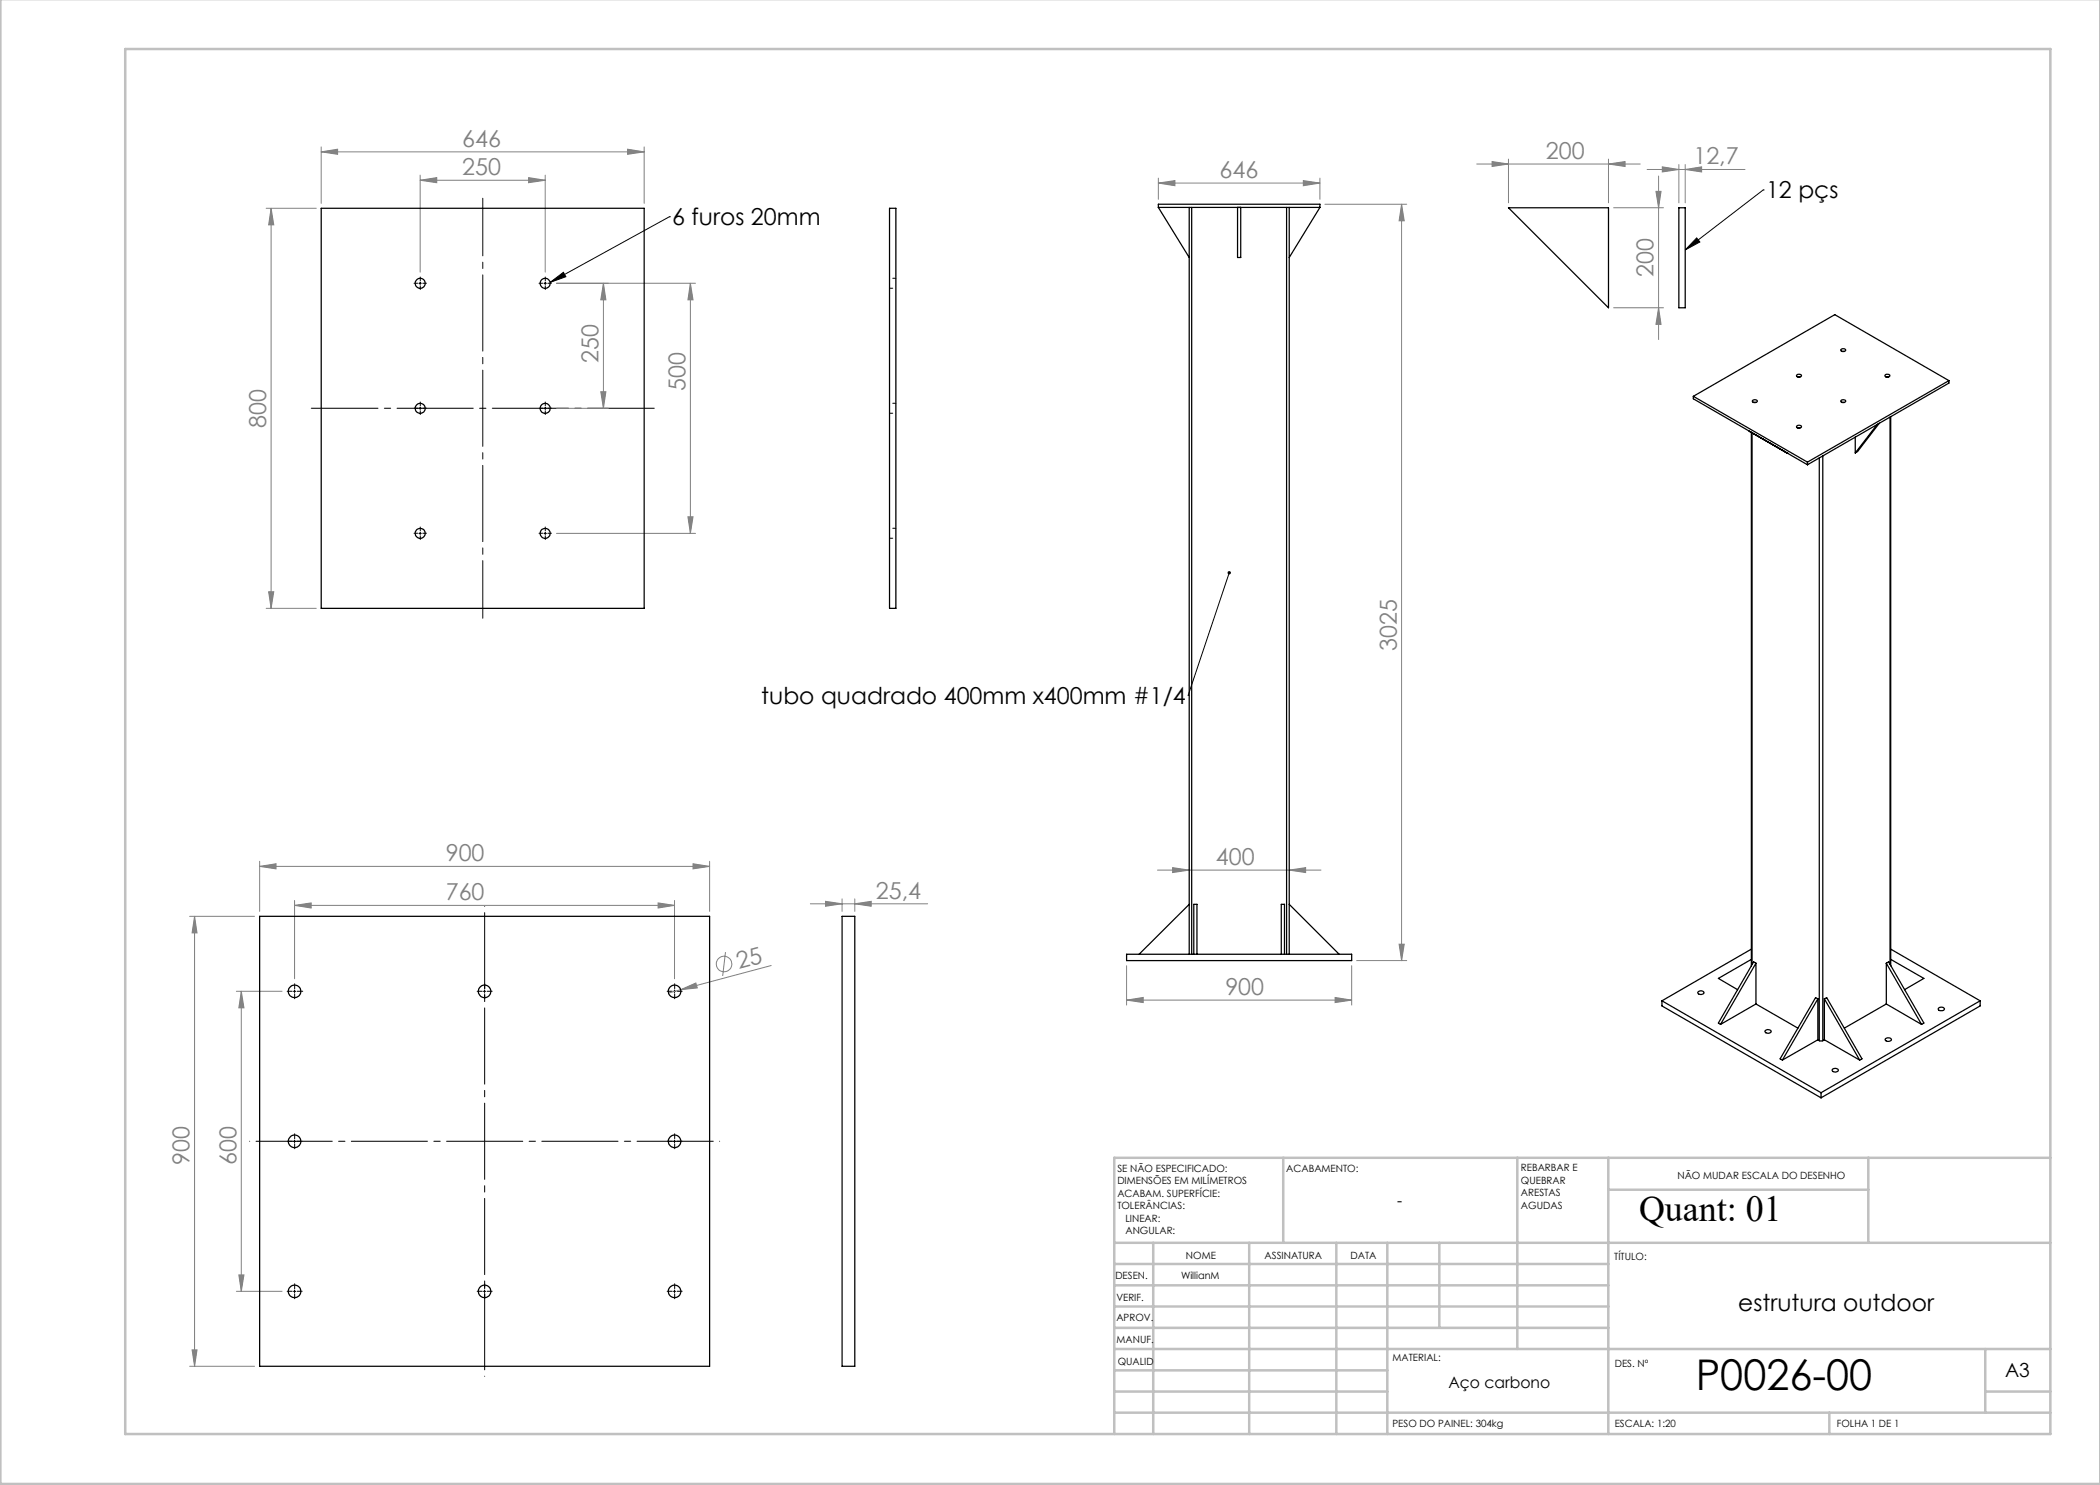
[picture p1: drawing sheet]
<svg xmlns="http://www.w3.org/2000/svg" width="420mm" height="297mm" viewBox="0 0 420 297" stroke-linecap="round" stroke-linejoin="round" font-family="sans-serif">
<g fill="none" stroke="#c0c0c0" stroke-width=".5">
<path d="M.1 -.1v296.9h419.9M25 9.8h385.1v277h-385.1zM256.6 231.6v17M303.5 231.6v38.2M321.7 231.6v55.2M321.7 237.9h52M373.7 231.6v17M410.1 231.6h-187.3v55.2M222.8 248.6h187.3M222.8 257.1h98.9M222.8 252.8h98.9M230.6 248.6v38.2"/>
<path d="M249.8 248.6v38.2M267.3 248.6v38.2M277.5 248.6v38.2M287.9 248.6v17M222.8 265.6h98.9M222.8 261.3h98.9M222.8 278.3h54.7M222.8 274.1h54.7M222.8 269.8h187.3M397.1 278.3h13M397.1 269.8v12.7M222.8 282.5h187.3"/>
<path d="M365.9 282.5v4.3"/>
</g>
<g fill="none" stroke="#808080" stroke-width=".2">
<path d="M64.2 30.4l3.3-.6v1.1zM64.2 29.4v11.3M64.2 30.4h64.6M84 36.1l3.3-.6v1zM84 35v19.4M84 36.1h25M105.7 35.5l3.3 .6-3.3 .4zM109 35v19.4M125.5 29.8l3.3 .6-3.3 .5zM128.8 29.4v11.3M231.7 36.6l3.3-.5v1zM231.7 35.6v4.3"/>
<path d="M231.7 36.6h32.3M260.7 36.1l3.3 .5-3.3 .5zM264 35.6v4.3M295.3 32.8h32.7M298.4 32.3l3.3 .5-3.3 .5zM301.7 31.8v8.8M321.7 32.8l3.3-.5v1zM321.7 31.8v8.8M329.4 33.9h19.6M331.2 38.3h1l-.5 3.3zM331.7 35.2v32.7M332.5 33.4l3.3 .5-3.3 .5z"/>
<path d="M335.8 32.9v7.7M337 33.9l3.3-.5v1zM337 32.9v7.7M53.2 41.7h10.1M54.2 41.7l.6 3.3h-1.1zM54.2 41.7v80M120.7 56.7v25M120.7 56.7l.5 3.3h-1zM138.1 56.7l.5 3.3h-1zM138.1 56.7v50M139.1 56.7h-27.8M265 40.8h16.3"/>
<path d="M280.3 40.8v151.3M280.3 40.8l.5 3.4h-1zM322.7 41.6h10M120.2 78.3h1l-.5 3.4zM322.7 61.6h10M331.7 61.6l.5 3.3h-1zM111.3 81.7h10.4M53.7 118.4h1.1l-.6 3.3zM111.3 106.7h27.8M137.6 103.4h1l-.5 3.3zM53.2 121.7h10.1M51.9 173.3l3.3-.5v1z"/>
<path d="M51.9 172.3v10M51.9 173.3h90M138.6 172.8l3.3 .5-3.3 .5zM141.9 172.3v10M168.4 179.8v2.5M171 179.8v2.5M231.5 174h32.7M234.5 173.5l3.3 .5-3.3 .5zM257.8 174l3.3-.5v1zM37.9 183.3h13M38.9 183.3v90M38.9 183.3l.5 3.3h-1z"/>
<path d="M47.3 198.3h9.1M48.3 198.3v60M48.3 198.3l.5 3.3h-1zM58.9 181.1l3.3-.5v1zM58.9 180.1v15.7M58.9 181.1h76M131.6 180.6l3.3 .5-3.3 .5zM134.9 180.1v15.7M136.1 197.9l3.1-1.3 .3 1zM136.1 197.9l-2.4 .7M145.1 190.4l-.6 4.8M154.2 193.1l-18.1 4.8"/>
<path d="M162.1 180.8h23.4M165.1 180.3l3.3 .5-3.3 .5zM171 180.8l3.2-.5v1zM225.3 193.1v7.9M267 199.5l3.3 .5-3.3 .5zM270.3 193.1v7.9M271.3 192.1h10M279.8 188.8h1l-.5 3.3zM225.3 200l3.3-.5v1zM225.3 200h45M47.3 258.3h9.1M47.8 255h1l-.5 3.3z"/>
<path d="M37.9 273.3h13M38.4 270h1l-.5 3.3z"/>
<circle cx="144.8" cy="192.8" r="1.55"/>
</g>
<g fill="none" stroke="#000" stroke-width=".2">
<path d="M352.6 38h.1M352.6 38l-15.6 12M83.8 56.7h.5M84 56.4v.5M108.8 56.7h.5M109 56.4v.5M110 56.5l2.7-2 .5 .8zM133.9 43.4h.1M133.9 43.4l-23.9 13.1M339.3 47.6l.7 .8-3 1.6zM83.8 81.7h.5M84 81.4v.5"/>
<path d="M108.8 81.7h.5M109 81.4v.5M83.8 106.7h.5M84 106.4v.5M108.8 106.7h.5M109 106.4v.5M245.9 114.5l-8.3 24.6M237.6 139.1h.1M58.7 198.3h.5M58.9 198v.5M96.7 198.3h.5M96.9 198v.5"/>
<path d="M134.7 198.3h.4M134.9 198v.5M58.7 228.3h.5M58.9 228v.5M134.7 228.3h.4M134.9 228v.5M58.7 258.3h.5M58.9 258v.5M96.7 258.3h.5M96.9 258v.5M134.7 258.3h.4M134.9 258v.5"/>
</g>
<path d="M96.6 39.6v84" fill="none" stroke="#000" stroke-width=".2" stroke-dasharray="15.2 1.3 1.3 1.3" stroke-dashoffset="3.7"/>
<path d="M130.9 81.6h-68.6" fill="none" stroke="#000" stroke-width=".2" stroke-dasharray="15.2 1.3 1.3 1.3" stroke-dashoffset="1.9"/>
<g fill="none" stroke="#000" stroke-width=".2" stroke-dasharray="15.2 1.3 1.3 1.3">
<path d="M83.6 56.6h-.8M84.1 56.1v-.7M84.1 57.1v.8M84.6 56.6h.7M108.6 56.6h-.8M109.1 56.1v-.7M109.1 57.1v.8M109.6 56.6h.7M83.6 81.6h-.8M84.1 81.1v-.7M84.1 82.1v.8M84.6 81.6h.7"/>
<path d="M108.6 81.6h-.8M109.1 81.1v-.7M109.1 82.1v.8M109.6 81.6h.7M83.6 106.6h-.8M84.1 106.1v-.7M84.1 107.1v.8M84.6 106.6h.7M108.6 106.6h-.8M109.1 106.1v-.7M109.1 107.1v.8M109.6 106.6h.7"/>
<path d="M58.4 198.3h-1M58.9 197.8v-1M58.9 198.8v1M59.4 198.3h1.2M96.4 198.3h-1M96.9 197.8v-1M96.9 198.8v1M97.4 198.3h1M134.4 198.3h-1M134.9 197.8v-1M134.9 198.8v1M135.4 198.3h1"/>
<path d="M58.4 228.3h-1M58.9 227.8v-1M58.9 228.8v1M59.4 228.3h1M134.4 228.3h-1M134.9 227.8v-1M134.9 228.8v1M135.4 228.3h1M58.4 258.3h-1M58.9 257.8v-1M58.9 258.8v1M59.4 258.3h1"/>
<path d="M96.4 258.3h-1M96.9 257.8v-1M96.9 258.8v1M97.4 258.3h1M134.4 258.3h-1M134.9 257.8v-1M134.9 258.8v1M135.4 258.3h1"/>
</g>
<path d="M143.9 228.3h-94M96.9 275.3v-94" fill="none" stroke="#000" stroke-width=".2" stroke-dasharray="15.2 1.3 1.3 1.3" stroke-dashoffset="-1.3"/>
<path d="M110 56.5l2.7-2 .5 .8zM245.6 114.3a.34 .34 0 0 0 .1 .5 .34 .34 0 0 0 .4-.1 .34 .34 0 0 0-.1-.5l-.1 .3 .1-.3zM339.3 47.6l.7 .8-3 1.6z" fill="#000"/>
<g fill="#808080">
<path d="M136.1 197.9l3.1-1.3 .3 1z"/>
<path d="M321.7 32.8l3.3-.5v1zM298.4 32.3l3.3 .5-3.3 .5z"/>
<path d="M84 36.1l3.3-.6v1zM105.7 35.5l3.3 .6-3.3 .4zM58.9 181.1l3.3-.5v1zM131.6 180.6l3.3 .5-3.3 .5zM165.1 180.3l3.3 .5-3.3 .5zM171 180.8l3.2-.5v1zM234.5 173.5l3.3 .5-3.3 .5zM257.8 174l3.3-.5v1zM225.3 200l3.3-.5v1zM267 199.5l3.3 .5-3.3 .5zM231.7 36.6l3.3-.5v1zM260.7 36.1l3.3 .5-3.3 .5zM332.5 33.4l3.3 .5-3.3 .5zM337 33.9l3.3-.5v1z"/>
<path d="M53.7 118.4h1.1l-.6 3.3zM54.2 41.7l.6 3.3h-1.1zM137.6 103.4h1l-.5 3.3zM138.1 56.7l.5 3.3h-1zM279.8 188.8h1l-.5 3.3zM280.3 40.8l.5 3.4h-1z"/>
<path d="M331.7 61.6l.5 3.3h-1zM331.2 38.3h1l-.5 3.3z"/>
<path d="M120.7 56.7l.5 3.3h-1zM120.2 78.3h1l-.5 3.4zM38.9 183.3l.5 3.3h-1zM38.4 270h1l-.5 3.3zM48.3 198.3l.5 3.3h-1zM47.8 255h1l-.5 3.3z"/>
<path d="M64.2 30.4l3.3-.6v1.1zM125.5 29.8l3.3 .6-3.3 .5zM51.9 173.3l3.3-.5v1zM138.6 172.8l3.3 .5-3.3 .5z"/>
</g>
<g fill="none" stroke="#000" stroke-width=".25">
<path d="M64.2 41.7h64.6v80h-64.6zM177.9 41.7h1.3v80h-1.3zM231.7 41.5v-.7h32.3v.7M231.7 41.5h32.3M231.7 41.5l6.1 10M237.8 41.5v149.3M238.3 41.5v149.3M247.5 41.5v10h.6v-10M257.3 41.5v149.3M257.8 41.5v149.3M264 41.5l-6.2 10M301.7 41.6h20v20z"/>
<path d="M335.8 41.6h1.2v20h-1.2zM338.7 79.3v.5l22.8 13.2M338.7 79.3l22.8 13.1M359.4 74.9h.4a.33 .33 0 0 1 .5 .2 .33 .33 0 0 1-.5 .3l-.5-.2zM359.6 75.4h.4M368.2 69.9a.54 .54 0 0 1 .5-.2 .54 .54 0 0 1 .4 .4 .53 .53 0 0 1-.5 .2 .53 .53 0 0 1-.4-.4zM368.4 70.3h.5M377.1 74.9h.3a.33 .33 0 0 1 .6 .2 .33 .33 0 0 1-.5 .3l-.5-.2zM377.3 75.4h.4M389.8 76.1l-28.3 16.3M389.8 76.1v.5l-28.3 16.4M389.8 76.1l-22.8-13.2-28.3 16.4"/>
<path d="M350.3 86.5v106.7M350.3 86.5l-.5-.2 7.6 4.3M350.4 86.6v106.3M350.5 80.1l.4-.2 .4 .1a.34 .34 0 0 1 0 .5 .34 .34 0 0 1-.5 0l-.3-.1zM350.7 80.5h.5M357.4 90.6h.1M359.4 85.2a.49 .49 0 0 1 .5-.2 .49 .49 0 0 1 .4 .5 .51 .51 0 0 1-.6 .2 .51 .51 0 0 1-.4-.5zM359.6 85.6h.4M361.5 92.4v.6M363.9 91.6v116.5M364.6 91.2v116.9M368.3 80l.3-.1 .4 .1a.43 .43 0 0 1-.2 .5 .43 .43 0 0 1-.5-.1 .2 .2 0 0 1-.2-.1 .2 .2 0 0 1 .2-.3z"/>
<path d="M368.4 80.5h.5M371.1 87.4v3.2M375.4 84.9l.4-.2-4.3 5.6-.4 .3zM378 83.4v109.5M378.1 83.4v109.8M51.9 183.3h90v90h-90zM168.4 183.3h2.6v90h-2.6zM225.3 190.8h45v1.3h-45zM237.8 180.9l-10 9.9M238.8 190.8v-9.9h.6v9.9M256.3 190.8v-9.9h.6v9.9M257.8 180.9l10 9.9"/>
<path d="M339.7 198.3a.67 .67 0 0 1 1.1 .3 .67 .67 0 0 1-.7 .3 .67 .67 0 0 1-.5-.5zM350.3 189.8l-17.9 10.4M350.3 191.9l-6.6 3.8 3.8 2.2M351.2 192.6l-7.1 12.3M351.2 192.6v8.2M351.2 192.6l-.5-.2-7 12.2 .4 .3M363.6 199.8l-7.1 12.2M363.6 199.8v8.2M363.6 199.8l-.5-.3-7.1 12.3 .5 .2M364.9 199.8l.4-.3 7.1 12.3-.5 .2M364.9 199.8l7 12.2M364.9 199.8v8.2"/>
<path d="M377.3 192.6l.4-.2 7.1 12.2-.5 .3M377.3 192.6l7 12.3M377.3 192.6v8.2M378.1 189.8l17.9 10.4M378.1 191.9l6.7 3.8-3.9 2.2M332.4 200.2l31.8 18.3M332.4 200.2v1l31.8 18.4M351.2 200.8l8.4 4.8M351.2 200.8l-7.1 4.1M353 206.2a.74 .74 0 0 1 1.2 .1 .69 .69 0 0 1-.6 .4 .69 .69 0 0 1-.6-.5zM363.6 208l.3 .1M363.6 208l-7.1 4"/>
<path d="M363.9 208.1h.7M364.2 218.5v1.1M364.9 208l-.3 .1M364.9 208l7 4M366.6 213.8l.1-.1a.55 .55 0 0 1 .6 0 .55 .55 0 0 1 .3 .5 .63 .63 0 0 1-.7 .2 .63 .63 0 0 1-.4-.5zM377.1 207.7a.67 .67 0 0 1 1.1 .3 .67 .67 0 0 1-.6 .3 .67 .67 0 0 1-.6-.5zM377.3 200.8l-8.4 4.8M377.3 200.8l7 4.1M387.7 201.6a.69 .69 0 0 1 1.2 .3 .68 .68 0 0 1-1.2-.2zM396 200.2l-31.8 18.3M396 200.2v1l-31.8 18.4"/>
<circle cx="84" cy="56.7" r="1"/>
<circle cx="109" cy="56.7" r="1"/>
<circle cx="84" cy="81.7" r=".99"/>
<circle cx="109" cy="81.7" r=".99"/>
<circle cx="84" cy="106.7" r=".99"/>
<circle cx="109" cy="106.7" r=".99"/>
<circle cx="58.9" cy="198.3" r="1.27"/>
<circle cx="96.9" cy="198.3" r="1.24"/>
<circle cx="134.9" cy="198.3" r="1.26"/>
<circle cx="58.9" cy="228.3" r="1.25"/>
<circle cx="134.9" cy="228.3" r="1.24"/>
<circle cx="58.9" cy="258.3" r="1.27"/>
<circle cx="96.9" cy="258.3" r="1.26"/>
<circle cx="134.9" cy="258.3" r="1.26"/>
</g>
<path d="M177.9 57.6h1.3M179.2 55.6h-1.3M177.9 82.6h1.3M179.2 80.6h-1.3M177.9 107.6h1.3M179.2 105.6h-1.3" fill="none" stroke="#000" stroke-width=".2" stroke-dasharray="1.3 .6" stroke-dashoffset=".6"/>
<text font-size="8.5" x="339.1" y="278">P0026-00</text>
<text font-size="7.3" x="327.8" y="244.2">Quant: 01</text>
<g font-size="4.7" fill="#808080">
<text x="92.4" y="29.3">646</text>
<text x="92.4" y="35">250</text>
<text x="243.9" y="35.6">646</text>
<text x="309.2" y="31.8">200</text>
<text x="338.7" y="32.9">12,7</text>
<text x="330.7" y="55.4" transform="rotate(-90 330.7 55.4)">200</text>
<text x="119.7" y="72.7" transform="rotate(-90 119.7 72.7)">250</text>
<text x="137.1" y="78.2" transform="rotate(-90 137.1 78.2)">500</text>
<text x="53.2" y="85.5" transform="rotate(-90 53.2 85.5)">800</text>
<text x="279.3" y="130.2" transform="rotate(-90 279.3 130.2)">3025</text>
<text x="89.2" y="172.2">900</text>
<text x="243.2" y="173">400</text>
<text x="175.2" y="179.7">25,4</text>
<text x="89.2" y="180.1">760</text>
<text x="147.7" y="193.8" transform="rotate(-15 147.7 193.8)">25</text>
<text x="245.1" y="199">900</text>
<text x="37.9" y="233.1" transform="rotate(-90 37.9 233.1)">900</text>
<text x="47.3" y="233.1" transform="rotate(-90 47.3 233.1)">600</text>
</g>
<g font-size="4.7">
<text x="353.2" y="39.6">12 pçs</text>
<text x="134.4" y="45">6 furos 20mm</text>
<text x="152.2" y="140.8">tubo quadrado 400mm x400mm #1/4</text>
<text x="347.7" y="262.1">estrutura outdoor</text>
</g>
<text font-size="3.9" x="401" y="275.4">A3</text>
<g font-size="3.2">
<text x="279.4" y="241.2">-</text>
<text x="289.7" y="277.7">Aço carbono</text>
</g>
<g font-size="2">
<text x="223.5" y="234.4">SE NÃO ESPECIFICADO:</text>
<text x="223.5" y="236.9">DIMENSÕES EM MILÍMETROS</text>
<text x="223.5" y="239.4">ACABAM. SUPERFÍCIE:</text>
<text x="257.2" y="234.4">ACABAMENTO:</text>
<text x="304.2" y="234.3">REBARBAR E</text>
<text x="304.2" y="236.8">QUEBRAR</text>
<text x="304.2" y="239.3">ARESTAS</text>
<text x="335.5" y="235.8">NÃO MUDAR ESCALA DO DESENHO</text>
<text x="223.5" y="241.9">TOLERÂNCIAS:</text>
<text x="225.1" y="244.4">LINEAR:</text>
<text x="304.2" y="241.8">AGUDAS</text>
<text x="225.1" y="246.9">ANGULAR:</text>
<text x="237.2" y="251.8">NOME</text>
<text x="252.9" y="251.7">ASSINATURA</text>
<text x="270.1" y="251.7">DATA</text>
<text x="223.1" y="255.9">DESEN.</text>
<text x="236.2" y="255.9">WillianM</text>
<text x="322.8" y="252">TÍTULO:</text>
<text x="223.3" y="260.1">VERIF.</text>
<text x="223.3" y="264.2">APROV.</text>
<text x="223.3" y="268.6">MANUF.</text>
<text x="223.5" y="272.9">QUALID</text>
<text x="278.5" y="272.3">MATERIAL:</text>
<text x="323" y="273.4">DES. Nº</text>
<text x="278.5" y="285.3">PESO DO PAINEL: 304kg</text>
<text x="323" y="285.4">ESCALA: 1:20</text>
<text x="367.4" y="285.4">FOLHA 1 DE 1</text>
</g>
</svg>
